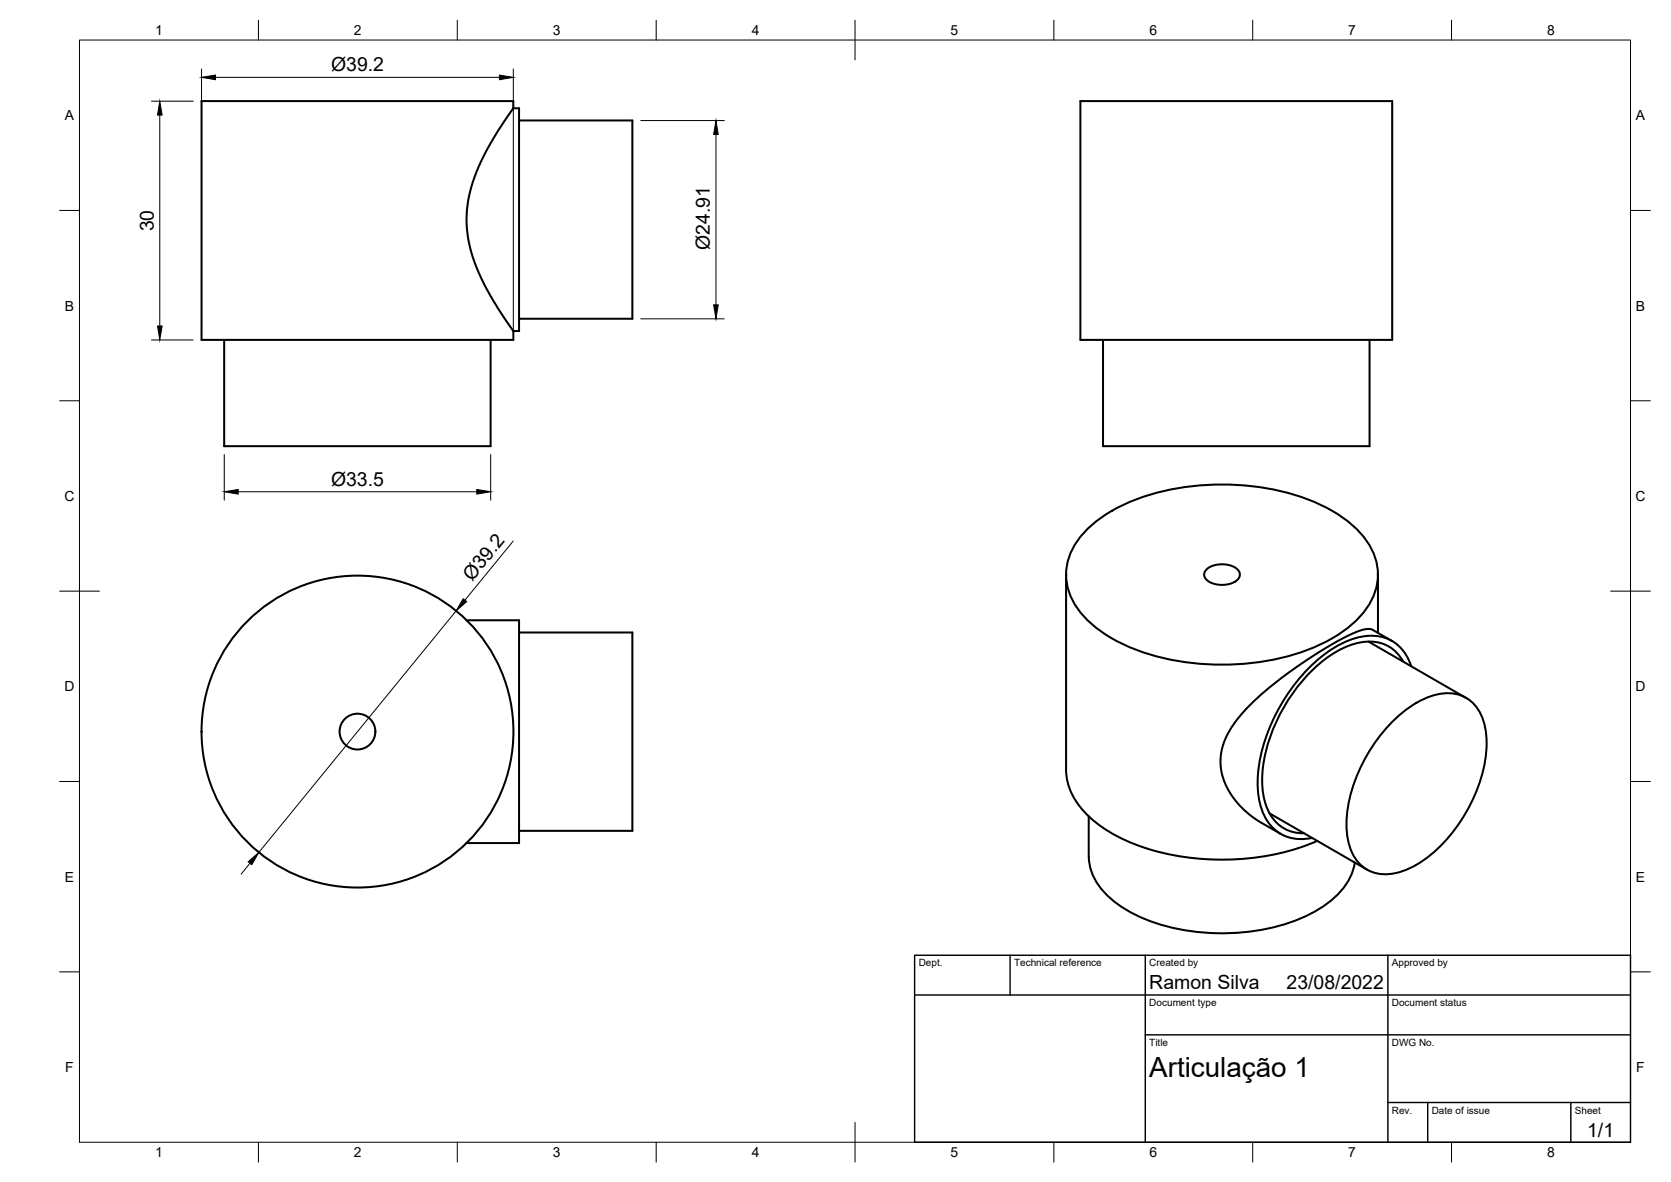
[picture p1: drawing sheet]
<svg xmlns="http://www.w3.org/2000/svg" width="420mm" height="297mm" viewBox="0 0 420 297" stroke-linecap="round" stroke-linejoin="round" font-family="sans-serif">
<!-- layer: Visible -->
<g fill="none" stroke="#000" stroke-width=".51">
<path d="M129.1 27.2h1.4v56h-1.4M129.1 27.2l-2.7 3.8-3 5-3.2 6.2-2 5.8-.6 3-.3 3.8 .1 2.8 .5 3.1 .9 3.7 1.3 3.5 1.6 3.5 2.1 3.7 5.3 8.1M129.1 27.2v-1.8h-78.4v60h78.4v-2.2M130.5 30.3h28.5v49.8h-28.5M271.7 25.4h78.4v60h-78.4zM56.4 85.4v26.7h67v-26.7M277.3 85.4v26.7h67.1v-26.7M272.7 133.7a39.8 39.8 0 0 1 19.8-10.3 63.9 63.9 0 0 1 38.5 3 29 29 0 0 1 13.1 10.2 14.1 14.1 0 0 1-1 17.1 36.1 36.1 0 0 1-18.7 11.1 64.2 64.2 0 0 1-40.8-2.4 29 29 0 0 1-13.2-10.2 14.1 14.1 0 0 1 1.1-17.1zM117.3 155.9h13.2v56h-13.2M130.5 158.9h28.5v49.9h-28.5M268.1 144.4v49a17.2 17.2 0 0 0 7.2 13.1 48 48 0 0 0 25.1 9.2 62.6 62.6 0 0 0 30.8-4.4M303.5 143a6.4 6.4 0 0 1 7.9 .4 1.88 1.88 0 0 1-1 2.8 6.4 6.4 0 0 1-7.3-.8 1.69 1.69 0 0 1 .4-2.4z"/>
<path d="M346.5 144.4v14.7M344.1 161.3l24.5 14.1M350 161.1l-4.9-2.9-1.2-.1-1.7 .3-2.1 .8-5 2.6-8.9 5.7-3.8 2.7-5.2 4.3-3.5 3.2-2.4 2.8-1.9 2.6-1.1 2.2a14.8 14.8 0 0 0 3 16.7l1.8 1.8 2.1 1.7 6.8 4.1M352.8 166.2a9.6 9.6 0 0 0-10.8-4.8 27.3 27.3 0 0 0-15 10.3 41.1 41.1 0 0 0-9.6 24.6 14 14 0 0 0 4.6 11.3 9.3 9.3 0 0 0 5.9 1.8M354.8 167.4a10.4 10.4 0 0 0-12.9-7.3 30.2 30.2 0 0 0-16 11.4 43.5 43.5 0 0 0-9.7 24.8 15.5 15.5 0 0 0 4.6 12.4 10.5 10.5 0 0 0 9.1 1.9M350.3 181.1a22.8 22.8 0 0 1 12.4-6.8 9.2 9.2 0 0 1 10.4 7.2 28.3 28.3 0 0 1-2.2 18.2 38.1 38.1 0 0 1-14.7 17.6 12.8 12.8 0 0 1-11.9 1.5 11.2 11.2 0 0 1-5.7-9.8 36.4 36.4 0 0 1 7.9-23.4zM273.7 205.2v10M273.8 215.2a14.3 14.3 0 0 0 5.6 10.7 41.5 41.5 0 0 0 24 8.5 49.4 49.4 0 0 0 28.6-6.2 17.4 17.4 0 0 0 8.7-11.4M319.2 204.4l24.5 14.1"/>
<circle cx="89.9" cy="183.9" r="39.2"/>
<circle cx="89.9" cy="183.9" r="4.5"/>
</g>
<!-- layer: Border -->
<g fill="none" stroke="#000" stroke-width=".25">
<path d="M20 10.1h390v276.9h-390zM65 5.1v5M115 5.1v5M165 5.1v5M215 5.1v10M265 5.1v5M315 5.1v5M365 5.1v5M15 52.9h5M410 52.9h5M15 100.7h5M410 100.7h5"/>
<path d="M15 148.6h10M405 148.6h10M15 196.4h5M410 196.4h5M15 244.2h5M410 244.2h5M65 287v5M115 287v5M165 287v5M215 282.1v9.9M265 287v5M315 287v5"/>
<path d="M365 287v5"/>
</g>
<!-- layer: TitleBlock -->
<path d="M230 240.1h180v46.9h-180zM230 250h180M254 240.1v9.9M288 240.1v46.9M349 240.1v46.9M288 260.1h122M349 277.1h61M359 277.1v9.9M395 277.1v9.9" fill="none" stroke="#000" stroke-width=".36"/>
<!-- layer: Dimensions -->
<g fill="none" stroke="#000" stroke-width=".25">
<path d="M50.7 17.3v66M54.2 19.4h71.4M129.1 17.3v66M38.1 25.4h10.5M40.2 28.9v53M161.1 30.3h21M180 33.8v42.8M38.1 85.4h10.5M161.1 80.1h21M56.4 114.2v11.5M123.4 114.2v11.5M59.9 123.6h60"/>
<path d="M129 136l-12.1 14.8M114.7 153.5l-49.6 60.7M62.8 216.9l-2.2 2.8"/>
</g>
<path d="M50.7 19.4l3.5-.5v1.1zM125.6 18.9l3.5 .5-3.5 .6zM40.2 25.4l.6 3.5h-1.2zM180 30.3l.6 3.5h-1.2zM179.4 76.6h1.2l-.6 3.5zM39.6 81.9h1.2l-.6 3.5zM56.4 123.6l3.5-.6v1.2zM119.9 123l3.5 .6-3.5 .6zM116.5 150.5l.8 .7-2.6 2.3zM62.4 216.6l2.7-2.4-1.8 3.1z" fill="#000" stroke="#000" stroke-width=".25"/>
<text font-size="7" x="289" y="270.6">Articulação 1</text>
<g font-size="4.9">
<text x="83.2" y="17.9">Ø39.2</text>
<text x="38.7" y="58.1" transform="rotate(-90 38.7 58.1)">30</text>
<text x="178.5" y="62.9" transform="rotate(-90 178.5 62.9)">Ø24.91</text>
<text x="83.2" y="122.1">Ø33.5</text>
<text x="118.7" y="146.2" transform="rotate(-51 118.7 146.2)">Ø39.2</text>
<text x="289" y="248.5">Ramon Silva</text>
<text x="323.5" y="248.5">23/08/2022</text>
<text x="399.1" y="285.7">1/1</text>
</g>
<g font-size="3.5">
<text x="39" y="8.8">1</text>
<text x="89" y="8.8">2</text>
<text x="139" y="8.8">3</text>
<text x="189" y="8.8">4</text>
<text x="239" y="8.8">5</text>
<text x="289" y="8.8">6</text>
<text x="339" y="8.8">7</text>
<text x="389" y="8.8">8</text>
<text x="16.3" y="30.2">A</text>
<text x="411.3" y="30.2">A</text>
<text x="16.3" y="78">B</text>
<text x="411.3" y="78">B</text>
<text x="16.2" y="125.9">C</text>
<text x="411.2" y="125.9">C</text>
<text x="16.2" y="173.7">D</text>
<text x="411.2" y="173.7">D</text>
<text x="16.3" y="221.6">E</text>
<text x="411.3" y="221.6">E</text>
<text x="16.4" y="269.4">F</text>
<text x="411.4" y="269.4">F</text>
<text x="39" y="290.8">1</text>
<text x="89" y="290.8">2</text>
<text x="139" y="290.8">3</text>
<text x="189" y="290.8">4</text>
<text x="239" y="290.8">5</text>
<text x="289" y="290.8">6</text>
<text x="339" y="290.8">7</text>
<text x="389" y="290.8">8</text>
</g>
<g font-size="2.5">
<text x="231" y="242.9">Dept.</text>
<text x="255" y="242.9">Technical reference</text>
<text x="289" y="242.9">Created by</text>
<text x="350" y="242.9">Approved by</text>
<text x="289" y="252.8">Document type</text>
<text x="350" y="252.8">Document status</text>
<text x="289" y="262.9">Title</text>
<text x="350" y="262.9">DWG No.</text>
<text x="350" y="279.9">Rev.</text>
<text x="360" y="279.9">Date of issue</text>
<text x="396" y="279.9">Sheet</text>
</g>
</svg>
